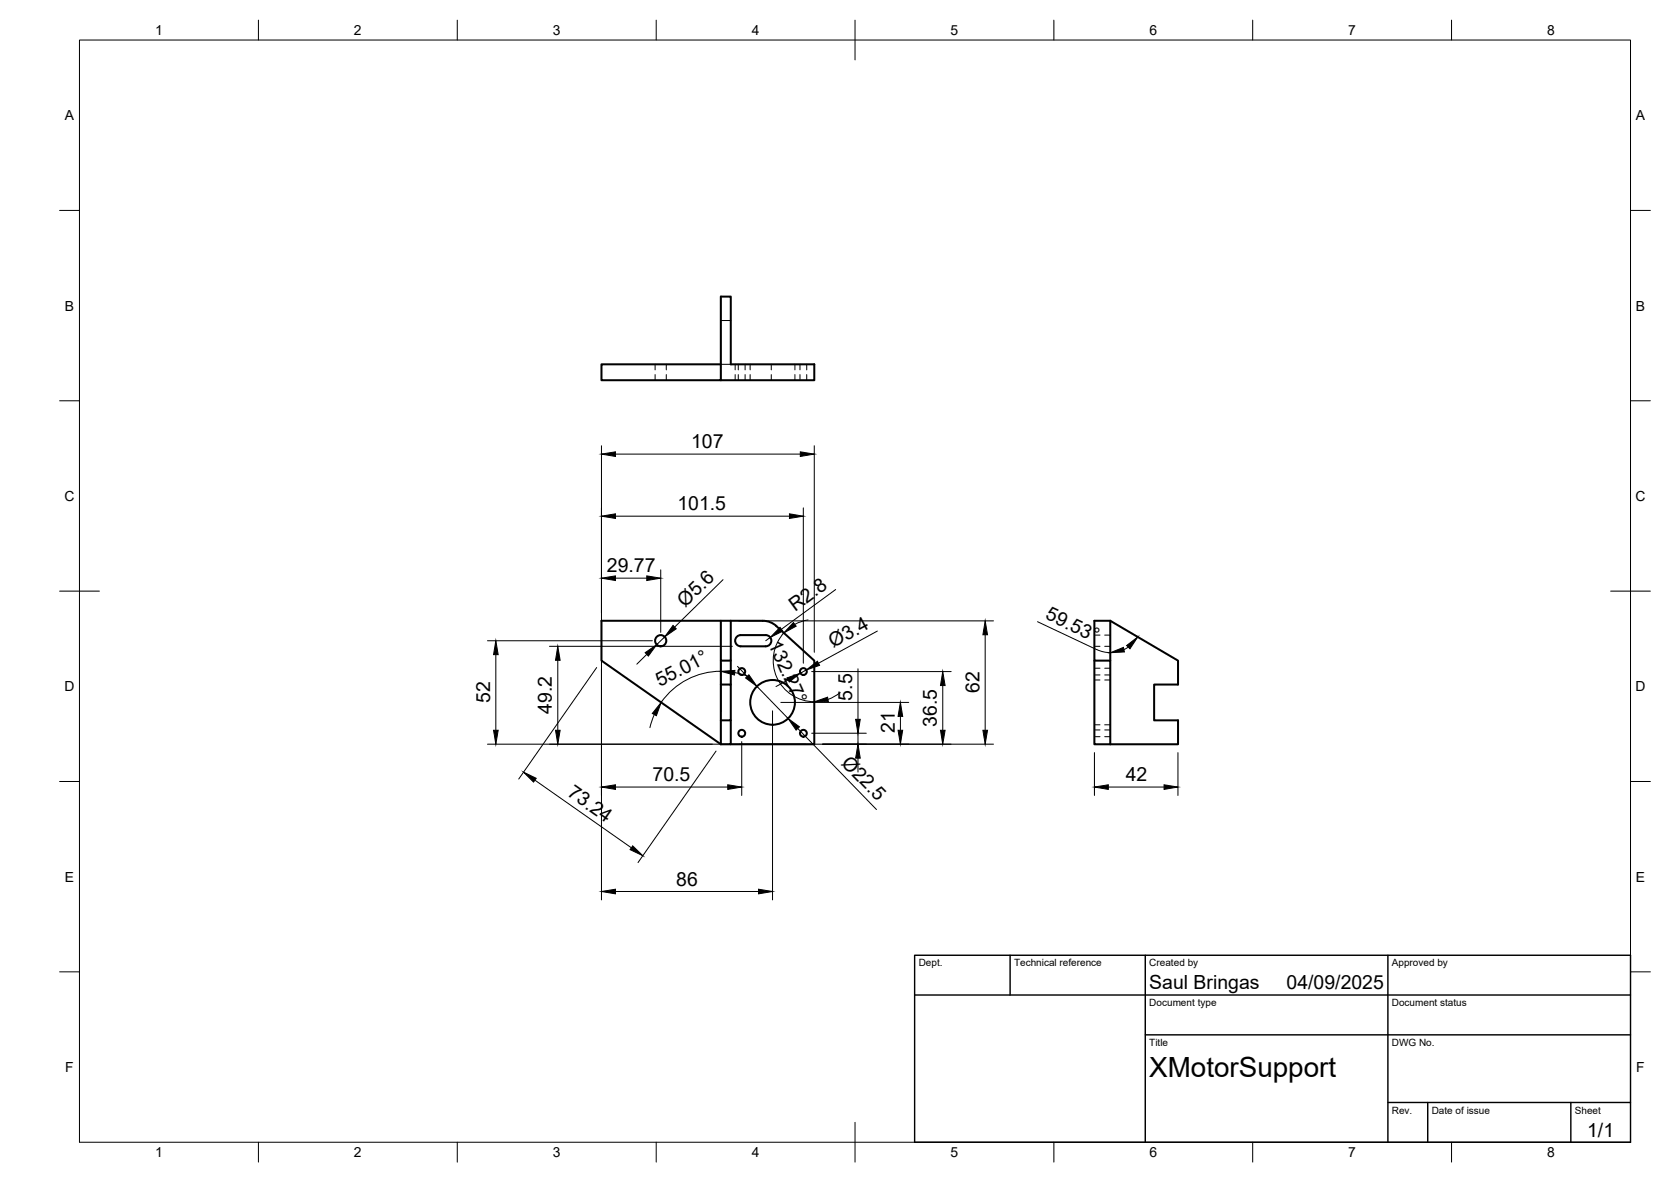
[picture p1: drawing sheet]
<svg xmlns="http://www.w3.org/2000/svg" width="420mm" height="297mm" viewBox="0 0 420 297" stroke-linecap="round" stroke-linejoin="round" font-family="sans-serif">
<!-- layer: Visible -->
<g fill="none" stroke="#000" stroke-width=".51">
<path d="M181.3 91.6v-17.1h2.4v17.1h21v4h-53.5v-4h30.1v4M181.3 156v10h2.4v-10M183.7 156h-32.5v10l30.1 21M183.7 156h8.1M185.4 159.9l.8-.3h6.3a1.41 1.41 0 0 1 1.5 1.4 1.41 1.41 0 0 1-1.5 1.4h-6.2a1.41 1.41 0 0 1-1.4-1 1.41 1.41 0 0 1 .5-1.5zM191.8 156l1.8 .3 1.6 1M195.2 157.3l9.5 8.7v21h-21M279.2 156l17 10v6h-6v9h6v6h-17M279.2 156h-4v10h4v21M279.2 156v10M181.3 172h2.4v9h-2.4M181.3 166v21"/>
<path d="M183.7 166v6M275.2 166v21h4M183.7 181v6h-2.4"/>
<circle cx="166.1" cy="161" r="1.41"/>
<circle cx="186.5" cy="168.8" r=".86"/>
<circle cx="194.3" cy="176.5" r="5.6"/>
<circle cx="202" cy="168.8" r=".86"/>
<circle cx="186.5" cy="184.3" r=".86"/>
<circle cx="202" cy="184.3" r=".86"/>
</g>
<!-- layer: Hidden -->
<g fill="none" stroke="#000" stroke-width=".25">
<path d="M164.7 91.6v1.3M164.7 94.1v1.5M167.5 91.6v1.3M167.5 94.1v1.5M181.3 91.6h2.4M181.3 80.5h2.4M184.8 91.6v1.3M184.8 94.1v1.5M185.6 91.6v1.3M185.6 94.1v1.5M187.3 91.6v1.3M187.3 94.1v1.5"/>
<path d="M188.6 91.6v1.3M188.6 94.1v1.5M193.9 91.6v1.3M193.9 94.1v1.5M199.9 91.6v1.3M199.9 94.1v1.5M201.1 91.6v1.3M201.1 94.1v1.5M202.8 91.6v1.3M202.8 94.1v1.5M275.2 159.6h1.4M277.8 159.6h1.4"/>
<path d="M275.2 169.6h1.4M275.2 167.9h1.4M275.2 170.9h1.4M275.2 162.4h1.4M277.8 169.6h1.4M277.8 167.9h1.4M277.8 170.9h1.4M277.8 162.4h1.4M275.2 182.1h1.4M275.2 185.1h1.4M275.2 183.4h1.4M277.8 182.1h1.4"/>
<path d="M277.8 185.1h1.4M277.8 183.4h1.4"/>
</g>
<!-- layer: BORDER -->
<g fill="none" stroke="#000" stroke-width=".25">
<path d="M20 10.1h390v276.9h-390zM65 5.1v5M115 5.1v5M165 5.1v5M215 5.1v10M265 5.1v5M315 5.1v5M365 5.1v5M15 52.9h5M410 52.9h5M15 100.7h5M410 100.7h5"/>
<path d="M15 148.6h10M405 148.6h10M15 196.4h5M410 196.4h5M15 244.2h5M410 244.2h5M65 287v5M115 287v5M165 287v5M215 282.1v9.9M265 287v5M315 287v5"/>
<path d="M365 287v5"/>
</g>
<!-- layer: TITLEBLOCK -->
<path d="M230 240.1h180v46.9h-180zM230 250h180M254 240.1v9.9M288 240.1v46.9M349 240.1v46.9M288 260.1h122M349 277.1h61M359 277.1v9.9M395 277.1v9.9" fill="none" stroke="#000" stroke-width=".36"/>
<!-- layer: FD_Dimensions -->
<g fill="none" stroke="#000" stroke-width=".25">
<path d="M151.2 112v114.2M154.7 114.1h46.5M204.7 112v51.9M154.7 129.7h43.8M202 127.6v39.1M154.7 145.3h7.9M166.1 143.2v15.7M181.8 145.7l-12.2 11.9M185.8 156h64M197.1 159.1a10.3 10.3 0 0 0-1.8 11.1 10.3 10.3 0 0 0 9.5 6.1M203.2 155.8l-1.7 .4-1.6 .7M210.1 148.2l-13.6 9.9"/>
<path d="M220.6 158.6l-14.8 8.1M247.7 159.5v24M260.9 156.2l15.4 7.3 1.7 .4 1.2 .1M122.6 161h41.4M124.7 164.5v19M138.2 162.4h45.9M140.3 165.9v17.6M150 167.8l-19.6 28M162.6 164.5l-2.5 2.4M164.5 179.5l-1.1 3.4M167.1 160l-2 2M181.3 166.6v12.3"/>
<path d="M181.3 168.7a18.3 18.3 0 0 0-15 7.8M184.7 169l3.4 1M185.4 167.5l2.5 2.5M190.3 172.5l7.9 8.1M193.7 160.2l-1.2 .8M194.2 178.6v47.6M196.3 176.5h32.2M198.2 170.9l-3.1 1.6M202.7 168.4l-1.4 .8M204.1 168.8h35.1M211.3 174l-1.5 1-1.6 .8M215.7 168.1v12.7"/>
<path d="M237 172.3v11.2M283.7 162.6l-1.1 .6M122.6 187h127.2M134.5 196.1l24.2 16.9M154.7 197.8h28.3M180 188.8l-19.6 28M186.5 186.4v13.5M200.6 183.1l19.8 20.3M204.1 184.3h13.7M215.7 184.3v2.7M215.7 190.5v3.5M226.4 180v3.5"/>
<path d="M275.2 189.1v10.8M278.7 197.8h14M296.2 189.1v10.8M154.7 224h36"/>
</g>
<g fill="#000" stroke="#000" stroke-width=".25">
<path d="M151.2 114.1l3.5-.6v1.2zM201.2 113.5l3.5 .6-3.5 .6zM151.2 129.7l3.5-.6v1.2zM198.5 129.1l3.5 .6-3.5 .6zM151.2 145.3l3.5-.6v1.2zM162.6 144.7l3.5 .6-3.5 .6zM169.2 157.2l.8 .8-2.9 2zM196.1 157.7l.7 .9-3.1 1.6zM199.5 156.4l.7 1-3.1 1.7zM247.7 156l.6 3.5h-1.2zM124.7 161l.6 3.5h-1.2zM140.3 162.4l.5 3.5h-1.1z"/>
<path d="M162.2 164l2.9-2-2.1 2.9zM166.2 176.5l-1.2 3.4-1-.6zM181.3 168.7l3.5-.2-.1 1.1zM187.5 170.4l.8-.8 2 2.9zM197.9 170.4l3.4-1.2-2.8 2.2zM202.7 168.4l2.8-2.2 .6 1zM204.7 176.4l3.4-1.2 .2 1.1zM237 168.8l.6 3.5h-1.1zM279.2 164l3.3-1.3 .2 1.1zM283.3 162.2l2.8-2.1-2 2.9zM124.1 183.5h1.2l-.6 3.5zM131.6 194l3.2 1.6-.6 .9z"/>
<path d="M139.7 183.5h1.1l-.5 3.5zM151.2 197.8l3.5-.6v1.2zM183 197.2l3.5 .6-3.5 .6zM198.2 180.6l2.8 2.1-.8 .8zM215.7 187l.6 3.5h-1.2zM215.1 180.8h1.2l-.6 3.5zM225.8 183.5h1.2l-.6 3.5zM226.4 176.5l.6 3.5h-1.2zM236.5 183.5h1.1l-.6 3.5zM247.1 183.5h1.2l-.6 3.5zM275.2 197.8l3.5-.6v1.2zM292.7 197.2l3.5 .6-3.5 .6z"/>
<path d="M159.1 212.6l2.5 2.4-3.2-1.5zM151.2 224l3.5-.5v1.1zM190.7 223.5l3.5 .5-3.5 .6z"/>
</g>
<text font-size="7" x="289" y="270.6">XMotorSupport</text>
<g font-size="4.9">
<text x="173.8" y="112.7">107</text>
<text x="170.3" y="128.3">101.5</text>
<text x="152.6" y="143.8">29.77</text>
<text x="172.3" y="152.8" transform="rotate(-44 172.3 152.8)">Ø5.6</text>
<text x="200" y="153.8" transform="rotate(-36 200 153.8)">R2.8</text>
<text x="262.6" y="155.4" transform="rotate(25 262.6 155.4)">59.53°</text>
<text x="193.1" y="161.8" transform="rotate(66 193.1 161.8)">132.27°</text>
<text x="209.5" y="162.9" transform="rotate(-29 209.5 162.9)">Ø3.4</text>
<text x="165.9" y="172.7" transform="rotate(-27 165.9 172.7)">55.01°</text>
<text x="123.2" y="176.7" transform="rotate(-90 123.2 176.7)">52</text>
<text x="138.8" y="179.4" transform="rotate(-90 138.8 179.4)">49.2</text>
<text x="214.3" y="176.1" transform="rotate(-90 214.3 176.1)">5.5</text>
<text x="246.3" y="174.2" transform="rotate(-90 246.3 174.2)">62</text>
<text x="225" y="184.1" transform="rotate(-90 225 184.1)">21</text>
<text x="235.6" y="182.7" transform="rotate(-90 235.6 182.7)">36.5</text>
<text x="211.4" y="191.9" transform="rotate(46 211.4 191.9)">Ø22.5</text>
<text x="164.1" y="196.3">70.5</text>
<text x="283.1" y="196.4">42</text>
<text x="142.5" y="199.8" transform="rotate(35 142.5 199.8)">73.24</text>
<text x="170" y="222.6">86</text>
<text x="289" y="248.5">Saul Bringas</text>
<text x="323.5" y="248.5">04/09/2025</text>
<text x="399.1" y="285.7">1/1</text>
</g>
<g font-size="3.5">
<text x="39" y="8.8">1</text>
<text x="89" y="8.8">2</text>
<text x="139" y="8.8">3</text>
<text x="189" y="8.8">4</text>
<text x="239" y="8.8">5</text>
<text x="289" y="8.8">6</text>
<text x="339" y="8.8">7</text>
<text x="389" y="8.8">8</text>
<text x="16.3" y="30.2">A</text>
<text x="411.3" y="30.2">A</text>
<text x="16.3" y="78">B</text>
<text x="411.3" y="78">B</text>
<text x="16.2" y="125.9">C</text>
<text x="411.2" y="125.9">C</text>
<text x="16.2" y="173.7">D</text>
<text x="411.2" y="173.7">D</text>
<text x="16.3" y="221.6">E</text>
<text x="411.3" y="221.6">E</text>
<text x="16.4" y="269.4">F</text>
<text x="411.4" y="269.4">F</text>
<text x="39" y="290.8">1</text>
<text x="89" y="290.8">2</text>
<text x="139" y="290.8">3</text>
<text x="189" y="290.8">4</text>
<text x="239" y="290.8">5</text>
<text x="289" y="290.8">6</text>
<text x="339" y="290.8">7</text>
<text x="389" y="290.8">8</text>
</g>
<g font-size="2.5">
<text x="231" y="242.9">Dept.</text>
<text x="255" y="242.9">Technical reference</text>
<text x="289" y="242.9">Created by</text>
<text x="350" y="242.9">Approved by</text>
<text x="289" y="252.8">Document type</text>
<text x="350" y="252.8">Document status</text>
<text x="289" y="262.9">Title</text>
<text x="350" y="262.9">DWG No.</text>
<text x="350" y="279.9">Rev.</text>
<text x="360" y="279.9">Date of issue</text>
<text x="396" y="279.9">Sheet</text>
</g>
</svg>
